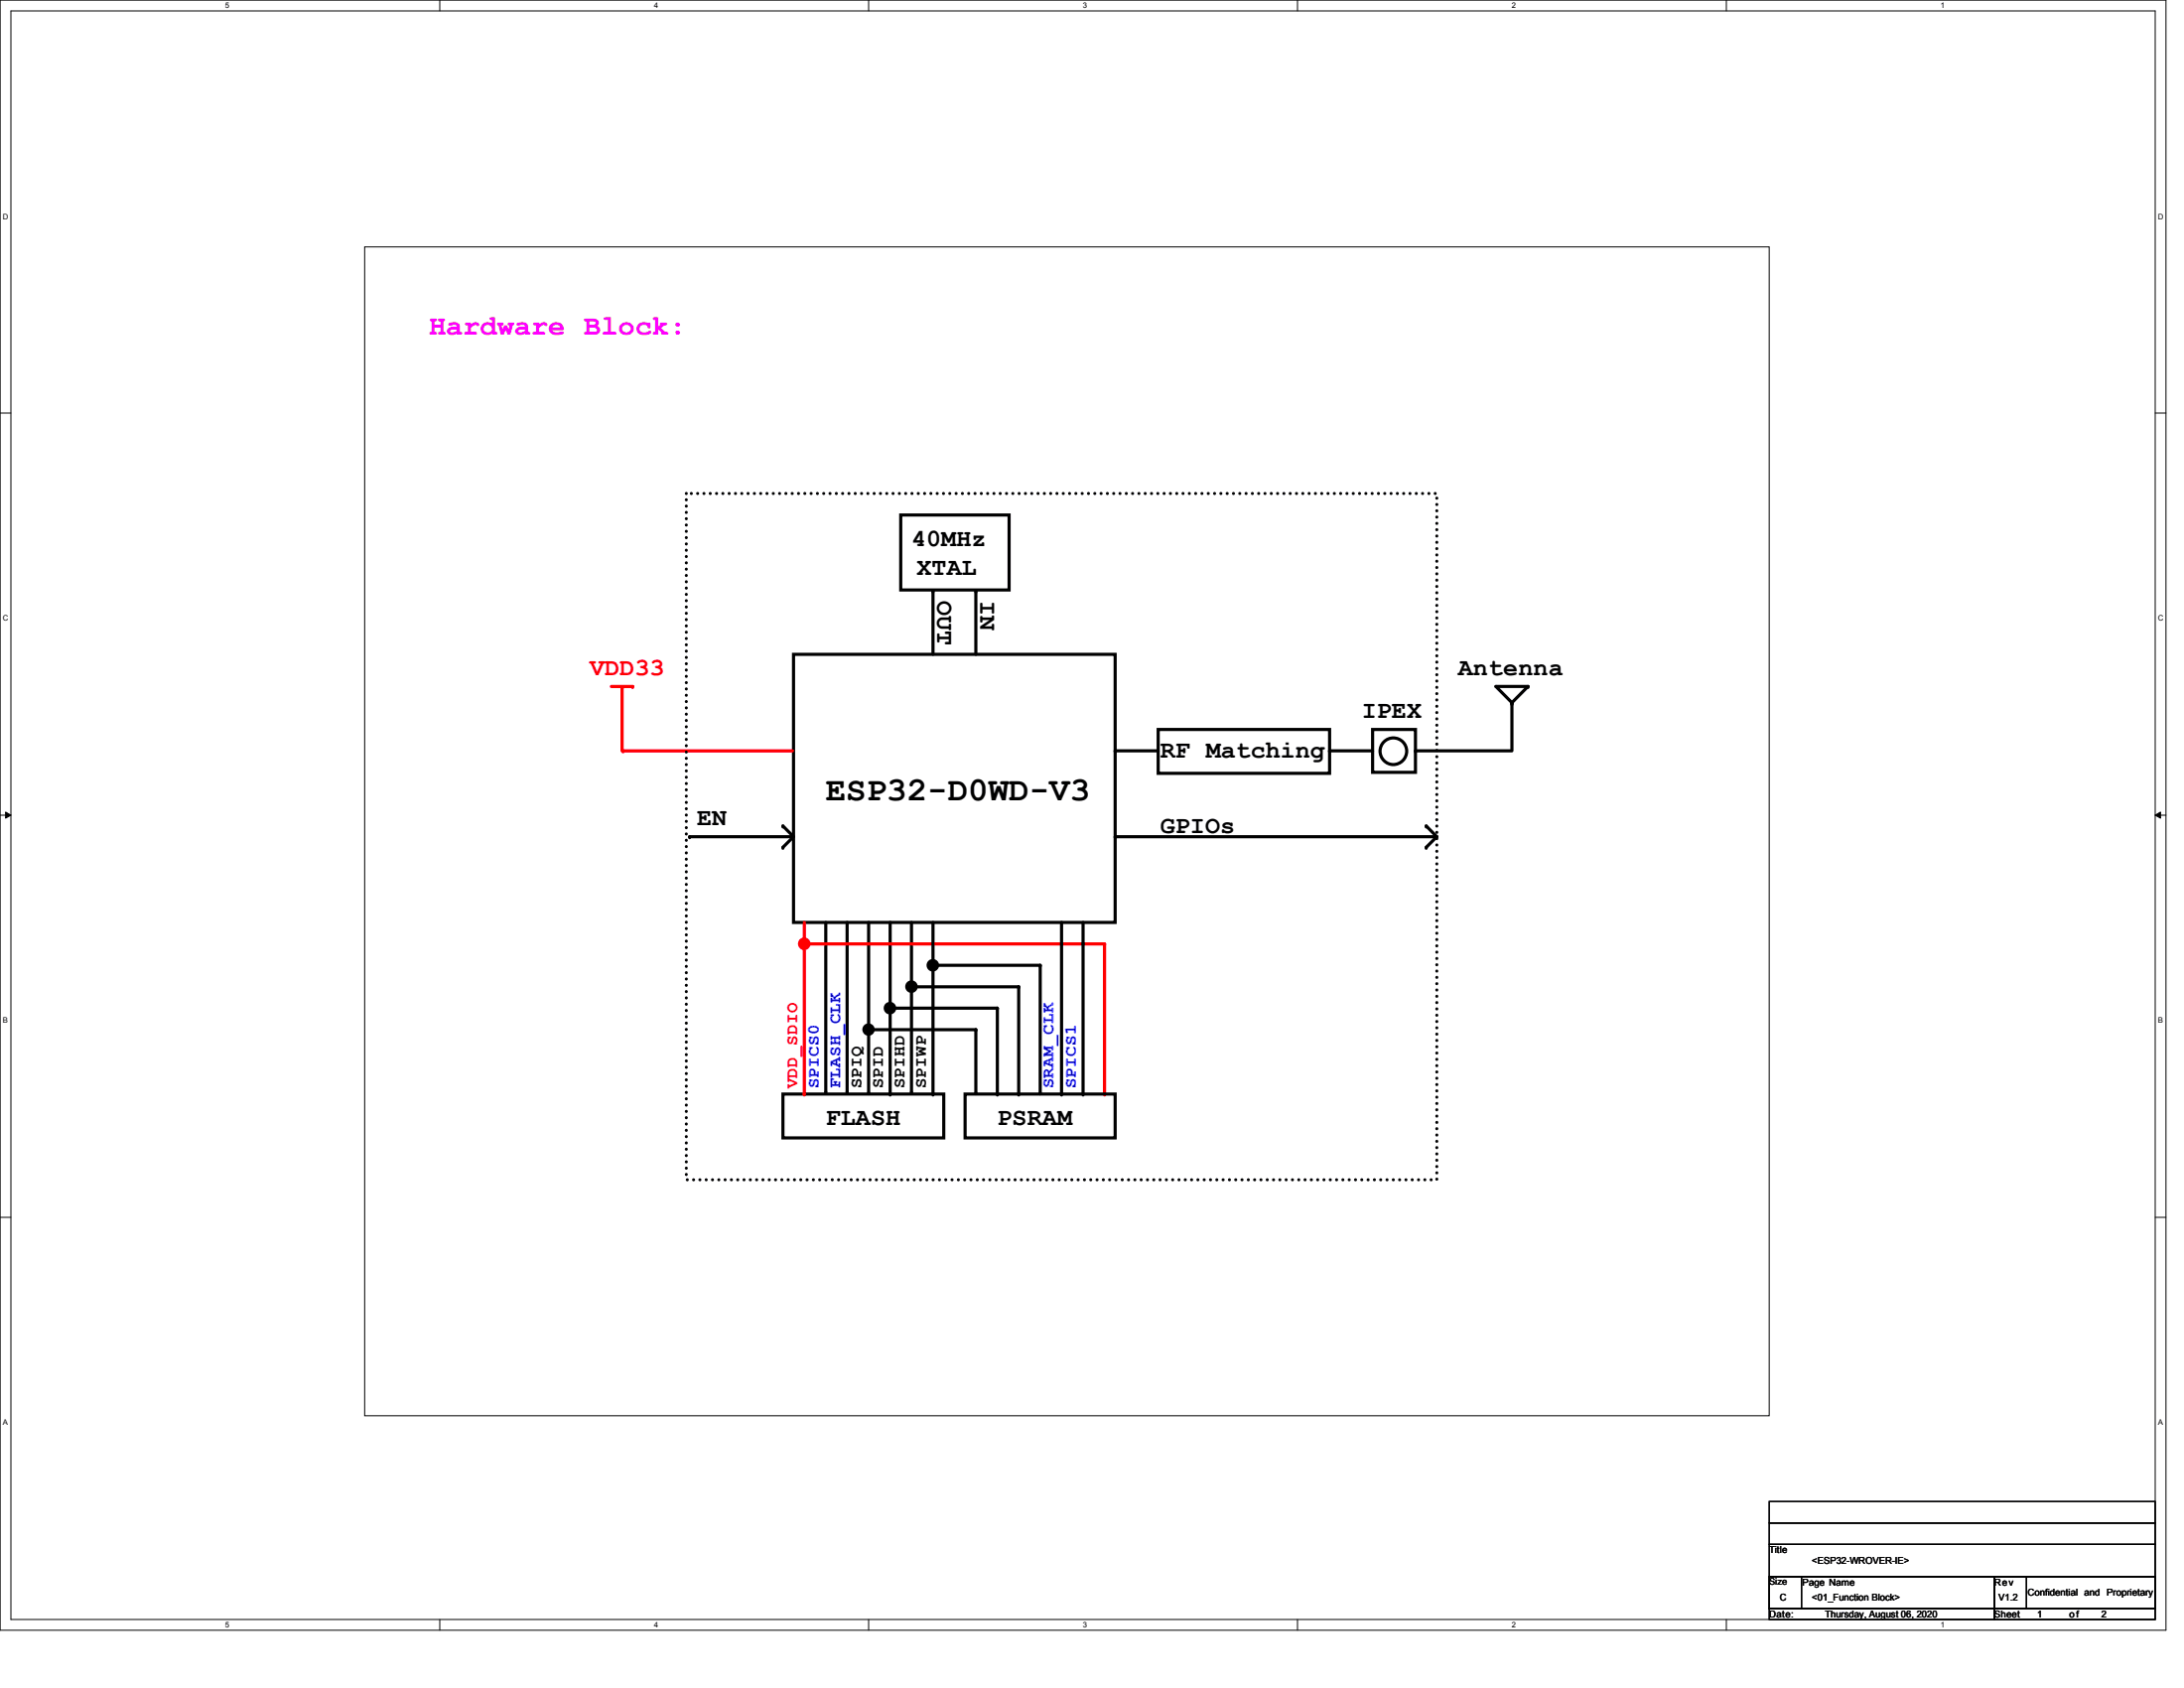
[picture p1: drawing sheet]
<svg xmlns="http://www.w3.org/2000/svg" width="559mm" height="432mm" viewBox="0 0 559 432" stroke-linecap="round" stroke-linejoin="round" font-family="sans-serif">
<path d="M0 0h554.2v417h-554.2zM2.8 2.8h548.6v411.5h-548.6z" fill="none" stroke="#000" stroke-width=".25"/>
<g fill="#fff">
<path d="M57.7 .3h1.1v2.2h-1.1z"/>
<path d="M57.7 414.6h1.1v2.2h-1.1z"/>
</g>
<path d="M112.5 0v2.8M112.5 414.3v2.7" fill="none" stroke="#000" stroke-width=".25"/>
<g fill="#fff">
<path d="M167.4 .3h1.1v2.2h-1.1z"/>
<path d="M167.4 414.6h1.1v2.2h-1.1z"/>
</g>
<path d="M222.2 0v2.8M222.2 414.3v2.7" fill="none" stroke="#000" stroke-width=".25"/>
<g fill="#fff">
<path d="M277.1 .3h1.1v2.2h-1.1z"/>
<path d="M277.1 414.6h1.1v2.2h-1.1z"/>
</g>
<path d="M332 0v2.8M332 414.3v2.7" fill="none" stroke="#000" stroke-width=".25"/>
<g fill="#fff">
<path d="M386.8 .3h1.1v2.2h-1.1z"/>
<path d="M386.8 414.6h1.1v2.2h-1.1z"/>
</g>
<path d="M441.7 0v2.8M441.7 414.3v2.7" fill="none" stroke="#000" stroke-width=".25"/>
<g fill="#fff">
<path d="M496.6 .3h1.1v2.2h-1.1z"/>
<path d="M496.6 414.6h1.1v2.2h-1.1z"/>
<path d="M.8 54.2h1.4v2.2h-1.4z"/>
<path d="M552.2 54.2h1.4v2.2h-1.4z"/>
<path d="M.8 157.1h1.4v2.2h-1.4z"/>
<path d="M552.2 157.1h1.4v2.2h-1.4z"/>
</g>
<path d="M0 105.7h2.8M551.4 105.7h2.8" fill="none" stroke="#000" stroke-width=".25"/>
<g fill="#fff">
<path d="M.8 260h1.3v2.2h-1.3z"/>
<path d="M552.2 260h1.3v2.2h-1.3z"/>
</g>
<path d="M0 208.5h2.8M1.4 207.7l1.4 .8-1.4 .8zM551.4 208.5l1.4-.8v1.6zM551.4 208.5h2.8" fill="none" stroke="#000" stroke-width=".25"/>
<path d="M1.4 207.7l1.4 .8-1.4 .8zM551.4 208.5l1.4-.8v1.6z" fill="#000"/>
<g fill="#fff">
<path d="M.8 362.8h1.3v2.2h-1.3z"/>
<path d="M552.2 362.8h1.3v2.2h-1.3z"/>
</g>
<path d="M0 311.4h2.8M551.4 311.4h2.8" fill="none" stroke="#000" stroke-width=".25"/>
<path d="M203 167.4h82.3v68.6h-82.3zM285.3 192.1h11M296.3 186.6h43.9v11.2h-43.9zM200.3 279.9h41.2v11.2h-41.2z" fill="none" stroke="#000" stroke-width=".8"/>
<circle cx="285.3" cy="192.1" r=".4" fill="#000"/>
<path d="M156.4 175.6h5.5" fill="none" stroke="#f00" stroke-width=".8"/>
<circle cx="161.9" cy="175.6" r=".4" fill="#f00"/>
<path d="M159.2 175.9v16.2" fill="none" stroke="#f00" stroke-width=".8"/>
<circle cx="159.2" cy="175.9" r=".4" fill="#f00"/>
<path d="M159.4 192.1h43.4" fill="none" stroke="#f00" stroke-width=".8"/>
<circle cx="159.4" cy="192.1" r=".4" fill="#f00"/>
<g fill="none" stroke="#000" stroke-width=".8">
<path d="M230.5 131.7h27.7v19.2h-27.7zM238.7 151.2v16.2M249.7 151.2v16.2M176.4 214h26.4M200.3 211.3l2.7 2.7-2.7 2.7M285.3 214h82.3M364.9 211.3l2.7 2.7M367.6 214l-2.7 2.7M211.3 236v43.3M216.7 236v43.3M222.2 236v43.6M227.8 236v43.9"/>
<path d="M233.2 236v43.3"/>
</g>
<g fill="#000">
<circle cx="238.7" cy="151.2" r=".4"/>
<circle cx="249.7" cy="151.2" r=".4"/>
<circle cx="176.4" cy="214" r=".4"/>
<circle cx="200.3" cy="216.7" r=".4"/>
<circle cx="200.3" cy="211.3" r=".4"/>
<circle cx="285.3" cy="214" r=".4"/>
<circle cx="364.9" cy="211.3" r=".4"/>
<circle cx="364.9" cy="216.7" r=".4"/>
<circle cx="211.3" cy="279.3" r=".4"/>
<circle cx="216.7" cy="279.3" r=".4"/>
<circle cx="222.2" cy="279.6" r=".4"/>
<circle cx="227.8" cy="279.9" r=".4"/>
<circle cx="233.2" cy="279.3" r=".4"/>
</g>
<path d="M175.6 126.2h192v175.6h-192z" fill="none" stroke="#000" stroke-width=".8" stroke-dasharray="0 1.6"/>
<path d="M205.8 236v43.9" fill="none" stroke="#f00" stroke-width=".8"/>
<circle cx="205.8" cy="279.9" r=".4" fill="#f00"/>
<path d="M282.6 241.5v38.4" fill="none" stroke="#f00" stroke-width=".8"/>
<circle cx="282.6" cy="279.9" r=".4" fill="#f00"/>
<path d="M205.8 241.5h76.8" fill="none" stroke="#f00" stroke-width=".8"/>
<circle cx="282.6" cy="241.5" r=".4" fill="#f00"/>
<g fill="none" stroke="#000" stroke-width=".8">
<path d="M382.7 175.6h8.2l-4.1 4.1zM340.2 192.1h11M351.2 186.6h11v11h-11zM362.2 192.1h24.6M386.8 180v11.8M238.7 236v43.9M271.6 236v43.9M277.1 236v43.9M227.8 257.9h27.4v22M233.2 252.4h27.4v27.5M238.7 246.9h27.4v32.7M222.2 263.4h27.5v16.2"/>
<path d="M246.9 279.9h38.4v11.2h-38.4z"/>
<circle cx="356.5" cy="192.2" r="3.4"/>
</g>
<g fill="#000">
<circle cx="386.8" cy="179.7" r=".4"/>
<circle cx="390.9" cy="175.6" r=".4"/>
<circle cx="340.2" cy="192.1" r=".4"/>
<circle cx="362.2" cy="192.1" r=".4"/>
<circle cx="386.8" cy="180" r=".4"/>
<circle cx="255.2" cy="257.9" r=".4"/>
<circle cx="260.6" cy="252.4" r=".4"/>
<circle cx="266.1" cy="246.9" r=".4"/>
<circle cx="238.7" cy="279.9" r=".4"/>
<circle cx="249.7" cy="263.4" r=".4"/>
<circle cx="249.7" cy="279.6" r=".4"/>
<circle cx="255.2" cy="279.9" r=".4"/>
<circle cx="260.6" cy="279.9" r=".4"/>
<circle cx="266.1" cy="279.6" r=".4"/>
<circle cx="271.6" cy="279.9" r=".4"/>
<circle cx="277.1" cy="279.9" r=".4"/>
</g>
<g fill="none" stroke="#000" stroke-width="1.6">
<circle cx="227.7" cy="257.9" r=".81"/>
<circle cx="233.2" cy="252.4" r=".81"/>
<circle cx="238.7" cy="246.9" r=".81"/>
<circle cx="222.2" cy="263.4" r=".78"/>
</g>
<circle cx="205.8" cy="241.4" r=".81" fill="none" stroke="#f00" stroke-width="1.6"/>
<path d="M93.3 63.2h359.4v299h-359.4zM452.7 389.6h98.7v5.5h-98.7zM452.7 395.1h98.7v8.2h-98.7zM452.7 384.1h98.7v5.5h-98.7zM452.7 403.3h8.2v8.2h-8.2zM452.7 411.5h57.6v2.8h-57.6zM452.7 403.3h98.7v8.2h-98.7zM460.9 403.3h49.4v8.2h-49.4zM510.3 403.3h8.2v8.2h-8.2zM510.3 411.5h41.1v2.8h-41.1zM518.5 403.3h32.9v8.2h-32.9z" fill="none" stroke="#000" stroke-width=".25"/>
<text font-size="8.7" x="211.3" y="204.9">ESP32-D0WD-V3</text>
<text font-size="7.3" fill="#f0f" x="109.8" y="85.7">Hardware Block:</text>
<g font-size="6.3">
<text x="233.2" y="139.7">40MHz</text>
<text x="234.6" y="147.2">XTAL</text>
<text x="239.9" y="153.7" transform="rotate(90 239.9 153.7)">OUT</text>
<text x="250.9" y="153.7" transform="rotate(90 250.9 153.7)">IN</text>
<text x="373.1" y="172.7">Antenna</text>
<text x="348.4" y="183.6">IPEX</text>
<text x="296.9" y="193.8">RF Matching</text>
<text x="178.4" y="211.1">EN</text>
<text x="296.9" y="213">GPIOs</text>
<text x="211.3" y="287.9">FLASH</text>
<text x="255.2" y="287.9">PSRAM</text>
</g>
<text font-size="6.3" fill="#f00" x="150.9" y="172.7">VDD33</text>
<text font-size="4.4" fill="#f00" x="204" y="278.5" transform="rotate(-90 204 278.5)">VDD_SDIO</text>
<g font-size="4.4" fill="#00f">
<text x="209.5" y="278.5" transform="rotate(-90 209.5 278.5)">SPICS0</text>
<text x="215" y="278.5" transform="rotate(-90 215 278.5)">FLASH_CLK</text>
<text x="269.6" y="278.5" transform="rotate(-90 269.6 278.5)">SRAM_CLK</text>
<text x="275.3" y="278.5" transform="rotate(-90 275.3 278.5)">SPICS1</text>
</g>
<g font-size="4.4">
<text x="220.5" y="278.5" transform="rotate(-90 220.5 278.5)">SPIQ</text>
<text x="226" y="278.5" transform="rotate(-90 226 278.5)">SPID</text>
<text x="231.5" y="278.5" transform="rotate(-90 231.5 278.5)">SPIHD</text>
<text x="236.9" y="278.5" transform="rotate(-90 236.9 278.5)">SPIWP</text>
</g>
<g font-size="2.5">
<text x="452.7" y="397.3">Title</text>
<text x="463.6" y="400">&lt;ESP32-WROVER-IE&gt;</text>
<text x="461.2" y="405.6">Page Name</text>
<text x="510.3" y="405.6">Rev</text>
<text x="452.7" y="413.8">Date:</text>
<text x="455.4" y="409.4">C</text>
<text x="463.6" y="409.4">&lt;01_Function Block&gt;</text>
<text x="466.9" y="413.8">Thursday, August 06, 2020</text>
<text x="510.3" y="413.8">Sheet</text>
<text x="511.4" y="409.4">V1.2</text>
<text x="518.8" y="408.3">Confidential and Proprietary</text>
<text x="521.3" y="413.8">1</text>
<text x="529.5" y="413.8">of</text>
<text x="537.7" y="413.8">2</text>
</g>
<text font-size="2.4" x="452.7" y="405.5">Size</text>
<g font-size="2">
<text x="57.7" y="2.1">5</text>
<text x="167.4" y="2.1">4</text>
<text x="277.1" y="2.1">3</text>
<text x="386.8" y="2.1">2</text>
<text x="496.6" y="2.1">1</text>
<text x=".8" y="56">D</text>
<text x="552.2" y="56">D</text>
<text x=".8" y="158.9">C</text>
<text x="552.2" y="158.9">C</text>
<text x=".8" y="261.7">B</text>
<text x="552.2" y="261.7">B</text>
<text x=".8" y="364.6">A</text>
<text x="552.2" y="364.6">A</text>
<text x="57.7" y="416.3">5</text>
<text x="167.4" y="416.3">4</text>
<text x="277.1" y="416.3">3</text>
<text x="386.8" y="416.3">2</text>
<text x="496.6" y="416.3">1</text>
</g>
</svg>
